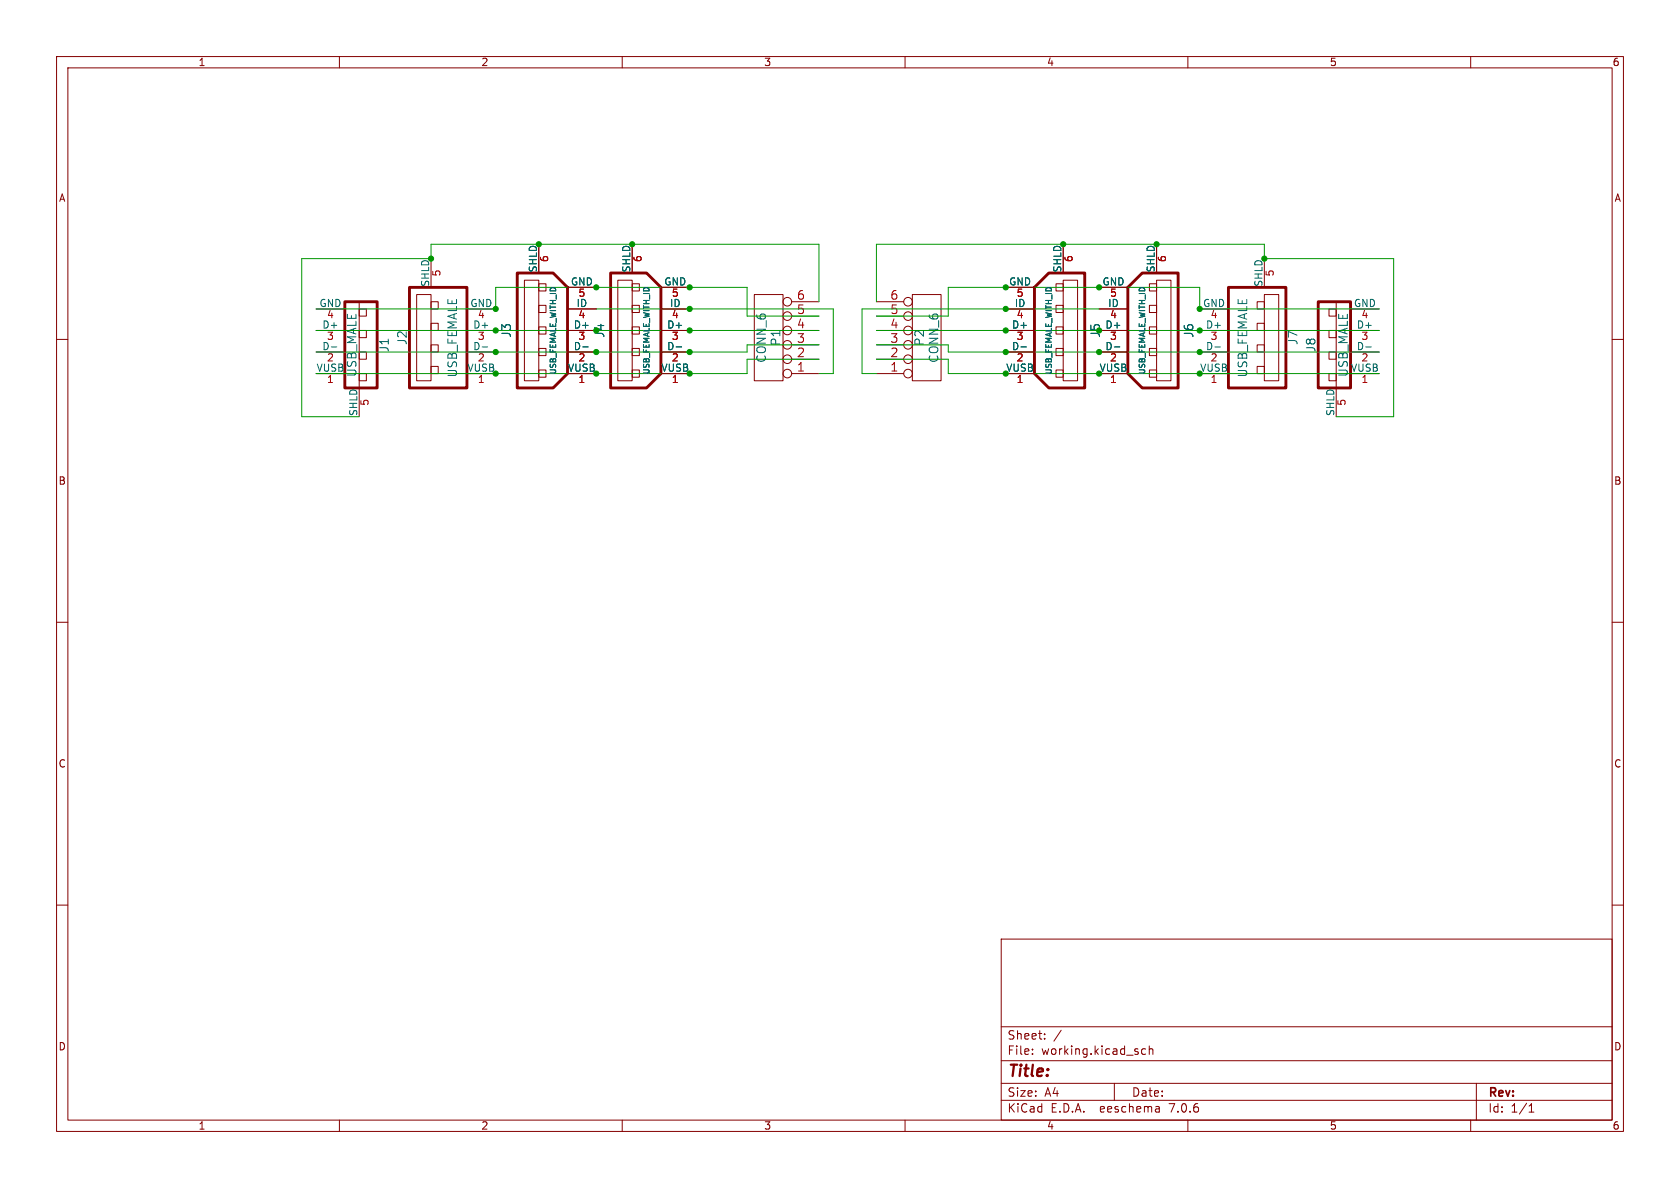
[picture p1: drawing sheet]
(kicad_sch (version 20230121) (generator eeschema)

 (paper "A4")

 (lib_symbols
  (symbol "usb_injector-rescue:CONN_6" (pin_names (offset 0.762) hide) (in_bom yes) (on_board yes)
   (property "Reference" "P" (at -1.27 0 90) (effects (font (size 1.524 1.524))))
   (property "Value" "CONN_6" (at 1.27 0 90) (effects (font (size 1.524 1.524))))
   (property "Footprint" "" (at 0 0 0) (effects (font (size 1.524 1.524))))
   (property "Datasheet" "" (at 0 0 0) (effects (font (size 1.524 1.524))))
   (symbol "CONN_6_0_1"
    (rectangle (start -2.54 7.62) (end 2.54 -7.62) (stroke (width 0) (type solid)) (fill (type none))))
   (symbol "CONN_6_1_1"
    (pin passive inverted (at -8.89 6.35 0) (length 6.35) (name "1" (effects (font (size 1.524 1.524)))) (number "1" (effects (font (size 1.524 1.524)))))
    (pin passive inverted (at -8.89 3.81 0) (length 6.35) (name "2" (effects (font (size 1.524 1.524)))) (number "2" (effects (font (size 1.524 1.524)))))
    (pin passive inverted (at -8.89 1.27 0) (length 6.35) (name "3" (effects (font (size 1.524 1.524)))) (number "3" (effects (font (size 1.524 1.524)))))
    (pin passive inverted (at -8.89 -1.27 0) (length 6.35) (name "4" (effects (font (size 1.524 1.524)))) (number "4" (effects (font (size 1.524 1.524)))))
    (pin passive inverted (at -8.89 -3.81 0) (length 6.35) (name "5" (effects (font (size 1.524 1.524)))) (number "5" (effects (font (size 1.524 1.524)))))
    (pin passive inverted (at -8.89 -6.35 0) (length 6.35) (name "6" (effects (font (size 1.524 1.524)))) (number "6" (effects (font (size 1.524 1.524)))))))
  (symbol "usb_injector-rescue:USB_FEMALE" (pin_names (offset 0)) (in_bom yes) (on_board yes)
   (property "Reference" "J" (at 0 5.08 0) (effects (font (size 1.524 1.524))))
   (property "Value" "USB_FEMALE" (at 0 -3.81 0) (effects (font (size 1.524 1.524))))
   (property "Footprint" "" (at -20.32 -1.27 0) (effects (font (size 1.524 1.524))))
   (property "Datasheet" "" (at -20.32 -1.27 0) (effects (font (size 1.524 1.524))))
   (symbol "USB_FEMALE_0_1"
    (rectangle (start -7.62 2.54) (end 7.62 0) (stroke (width 0) (type solid)) (fill (type none)))
    (rectangle (start -6.35 0) (end -5.08 -1.27) (stroke (width 0) (type solid)) (fill (type none)))
    (rectangle (start -2.54 0) (end -1.27 -1.27) (stroke (width 0) (type solid)) (fill (type none)))
    (rectangle (start 1.27 0) (end 2.54 -1.27) (stroke (width 0) (type solid)) (fill (type none)))
    (rectangle (start 5.08 0) (end 6.35 -1.27) (stroke (width 0) (type solid)) (fill (type none)))
    (rectangle (start 8.89 3.81) (end -8.89 -6.35) (stroke (width 0.508) (type solid)) (fill (type none))))
   (symbol "USB_FEMALE_1_1"
    (pin input line (at -6.35 -11.43 90) (length 5.08) (name "VUSB" (effects (font (size 1.27 1.27)))) (number "1" (effects (font (size 1.27 1.27)))))
    (pin input line (at -2.54 -11.43 90) (length 5.08) (name "D-" (effects (font (size 1.27 1.27)))) (number "2" (effects (font (size 1.27 1.27)))))
    (pin input line (at 1.27 -11.43 90) (length 5.08) (name "D+" (effects (font (size 1.27 1.27)))) (number "3" (effects (font (size 1.27 1.27)))))
    (pin input line (at 5.08 -11.43 90) (length 5.08) (name "GND" (effects (font (size 1.27 1.27)))) (number "4" (effects (font (size 1.27 1.27)))))
    (pin input line (at 13.97 0 180) (length 5.08) (name "SHLD" (effects (font (size 1.27 1.27)))) (number "5" (effects (font (size 1.27 1.27)))))))
  (symbol "usb_injector-rescue:USB_FEMALE_WITH_ID" (pin_names (offset 0)) (in_bom yes) (on_board yes)
   (property "Reference" "J" (at 0 5.715 0) (effects (font (size 1.524 1.524))))
   (property "Value" "USB_FEMALE_WITH_ID" (at 0 -2.54 0) (effects (font (size 0.9906 0.9906))))
   (property "Footprint" "" (at -20.32 -1.27 0) (effects (font (size 1.524 1.524))))
   (property "Datasheet" "" (at -20.32 -1.27 0) (effects (font (size 1.524 1.524))))
   (symbol "USB_FEMALE_WITH_ID_0_1"
    (rectangle (start -8.255 0) (end -6.985 -1.27) (stroke (width 0) (type solid)) (fill (type none)))
    (rectangle (start -4.445 0) (end -3.175 -1.27) (stroke (width 0) (type solid)) (fill (type none)))
    (rectangle (start -0.635 0) (end 0.635 -1.27) (stroke (width 0) (type solid)) (fill (type none)))
    (polyline (pts (xy 7.62 -5.08) (xy 10.16 -2.54) (xy 10.16 3.81) (xy -10.16 3.81) (xy -10.16 -2.54) (xy -7.62 -5.08) (xy 7.62 -5.08)) (stroke (width 0.508) (type solid)) (fill (type none)))
    (rectangle (start 3.175 0) (end 4.445 -1.27) (stroke (width 0) (type solid)) (fill (type none)))
    (rectangle (start 6.985 0) (end 8.255 -1.27) (stroke (width 0) (type solid)) (fill (type none)))
    (rectangle (start 8.89 2.54) (end -8.89 0) (stroke (width 0) (type solid)) (fill (type none))))
   (symbol "USB_FEMALE_WITH_ID_1_1"
    (pin input line (at -7.62 -10.16 90) (length 5.08) (name "VUSB" (effects (font (size 1.27 1.27)))) (number "1" (effects (font (size 1.27 1.27)))))
    (pin input line (at -3.81 -10.16 90) (length 5.08) (name "D-" (effects (font (size 1.27 1.27)))) (number "2" (effects (font (size 1.27 1.27)))))
    (pin input line (at 0 -10.16 90) (length 5.08) (name "D+" (effects (font (size 1.27 1.27)))) (number "3" (effects (font (size 1.27 1.27)))))
    (pin input line (at 3.81 -10.16 90) (length 5.08) (name "ID" (effects (font (size 1.27 1.27)))) (number "4" (effects (font (size 1.27 1.27)))))
    (pin input line (at 7.62 -10.16 90) (length 5.08) (name "GND" (effects (font (size 1.27 1.27)))) (number "5" (effects (font (size 1.27 1.27)))))
    (pin input line (at 15.24 0 180) (length 5.08) (name "SHLD" (effects (font (size 1.27 1.27)))) (number "6" (effects (font (size 1.27 1.27)))))))
  (symbol "usb_injector-rescue:USB_MALE" (pin_names (offset 0)) (in_bom yes) (on_board yes)
   (property "Reference" "J" (at 0 4.445 0) (effects (font (size 1.524 1.524))))
   (property "Value" "USB_MALE" (at 0 -1.27 0) (effects (font (size 1.524 1.524))))
   (property "Footprint" "" (at -20.32 -1.27 0) (effects (font (size 1.524 1.524))))
   (property "Datasheet" "" (at -20.32 -1.27 0) (effects (font (size 1.524 1.524))))
   (symbol "USB_MALE_0_1"
    (rectangle (start -7.62 -2.54) (end 7.62 0) (stroke (width 0) (type solid)) (fill (type none)))
    (rectangle (start -6.35 0) (end -5.08 1.27) (stroke (width 0) (type solid)) (fill (type none)))
    (rectangle (start -2.54 0) (end -1.27 1.27) (stroke (width 0) (type solid)) (fill (type none)))
    (rectangle (start 1.27 0) (end 2.54 1.27) (stroke (width 0) (type solid)) (fill (type none)))
    (rectangle (start 5.08 0) (end 6.35 1.27) (stroke (width 0) (type solid)) (fill (type none)))
    (rectangle (start 7.62 -2.54) (end -7.62 3.175) (stroke (width 0.508) (type solid)) (fill (type none)))
    (rectangle (start 7.62 -2.54) (end 7.62 -2.54) (stroke (width 0) (type solid)) (fill (type none))))
   (symbol "USB_MALE_1_1"
    (pin input line (at 5.08 -7.62 90) (length 5.08) (name "VUSB" (effects (font (size 1.27 1.27)))) (number "1" (effects (font (size 1.27 1.27)))))
    (pin input line (at 1.27 -7.62 90) (length 5.08) (name "D-" (effects (font (size 1.27 1.27)))) (number "2" (effects (font (size 1.27 1.27)))))
    (pin input line (at -2.54 -7.62 90) (length 5.08) (name "D+" (effects (font (size 1.27 1.27)))) (number "3" (effects (font (size 1.27 1.27)))))
    (pin input line (at -6.35 -7.62 90) (length 5.08) (name "GND" (effects (font (size 1.27 1.27)))) (number "4" (effects (font (size 1.27 1.27)))))
    (pin input line (at 12.7 0 180) (length 5.08) (name "SHLD" (effects (font (size 1.27 1.27)))) (number "5" (effects (font (size 1.27 1.27))))))))

 (junction (at 111.76 43.18) (diameter 0) (color 0 0 0 0))
 (junction (at 194.31 58.42) (diameter 0) (color 0 0 0 0))
 (junction (at 177.8 54.61) (diameter 0) (color 0 0 0 0))
 (junction (at 177.8 58.42) (diameter 0) (color 0 0 0 0))
 (junction (at 76.2 45.72) (diameter 0) (color 0 0 0 0))
 (junction (at 105.41 62.23) (diameter 0) (color 0 0 0 0))
 (junction (at 105.41 50.8) (diameter 0) (color 0 0 0 0))
 (junction (at 105.41 66.04) (diameter 0) (color 0 0 0 0))
 (junction (at 177.8 66.04) (diameter 0) (color 0 0 0 0))
 (junction (at 177.8 62.23) (diameter 0) (color 0 0 0 0))
 (junction (at 121.92 62.23) (diameter 0) (color 0 0 0 0))
 (junction (at 95.25 43.18) (diameter 0) (color 0 0 0 0))
 (junction (at 121.92 54.61) (diameter 0) (color 0 0 0 0))
 (junction (at 177.8 50.8) (diameter 0) (color 0 0 0 0))
 (junction (at 194.31 62.23) (diameter 0) (color 0 0 0 0))
 (junction (at 212.09 62.23) (diameter 0) (color 0 0 0 0))
 (junction (at 87.63 54.61) (diameter 0) (color 0 0 0 0))
 (junction (at 87.63 66.04) (diameter 0) (color 0 0 0 0))
 (junction (at 223.52 45.72) (diameter 0) (color 0 0 0 0))
 (junction (at 87.63 62.23) (diameter 0) (color 0 0 0 0))
 (junction (at 87.63 58.42) (diameter 0) (color 0 0 0 0))
 (junction (at 212.09 54.61) (diameter 0) (color 0 0 0 0))
 (junction (at 204.47 43.18) (diameter 0) (color 0 0 0 0))
 (junction (at 212.09 58.42) (diameter 0) (color 0 0 0 0))
 (junction (at 212.09 66.04) (diameter 0) (color 0 0 0 0))
 (junction (at 121.92 58.42) (diameter 0) (color 0 0 0 0))
 (junction (at 121.92 66.04) (diameter 0) (color 0 0 0 0))
 (junction (at 121.92 50.8) (diameter 0) (color 0 0 0 0))
 (junction (at 187.96 43.18) (diameter 0) (color 0 0 0 0))
 (junction (at 194.31 66.04) (diameter 0) (color 0 0 0 0))
 (junction (at 194.31 50.8) (diameter 0) (color 0 0 0 0))
 (junction (at 105.41 58.42) (diameter 0) (color 0 0 0 0))

 (wire (pts (xy 212.09 66.04) (xy 243.84 66.04)) (stroke (width 0) (type default)))
 (wire (pts (xy 212.09 54.61) (xy 212.09 50.8)) (stroke (width 0) (type default)))
 (wire (pts (xy 194.31 54.61) (xy 177.8 54.61)) (stroke (width 0) (type default)))
 (wire (pts (xy 167.64 63.5) (xy 154.94 63.5)) (stroke (width 0) (type default)))
 (wire (pts (xy 194.31 66.04) (xy 212.09 66.04)) (stroke (width 0) (type default)))
 (wire (pts (xy 132.08 62.23) (xy 132.08 60.96)) (stroke (width 0) (type default)))
 (wire (pts (xy 105.41 54.61) (xy 121.92 54.61)) (stroke (width 0) (type default)))
 (wire (pts (xy 132.08 50.8) (xy 132.08 55.88)) (stroke (width 0) (type default)))
 (wire (pts (xy 121.92 62.23) (xy 132.08 62.23)) (stroke (width 0) (type default)))
 (wire (pts (xy 132.08 63.5) (xy 144.78 63.5)) (stroke (width 0) (type default)))
 (wire (pts (xy 243.84 54.61) (xy 212.09 54.61)) (stroke (width 0) (type default)))
 (wire (pts (xy 76.2 45.72) (xy 76.2 43.18)) (stroke (width 0) (type default)))
 (wire (pts (xy 87.63 66.04) (xy 105.41 66.04)) (stroke (width 0) (type default)))
 (wire (pts (xy 87.63 62.23) (xy 105.41 62.23)) (stroke (width 0) (type default)))
 (wire (pts (xy 204.47 43.18) (xy 187.96 43.18)) (stroke (width 0) (type default)))
 (wire (pts (xy 105.41 50.8) (xy 121.92 50.8)) (stroke (width 0) (type default)))
 (wire (pts (xy 53.34 45.72) (xy 76.2 45.72)) (stroke (width 0) (type default)))
 (wire (pts (xy 167.64 55.88) (xy 154.94 55.88)) (stroke (width 0) (type default)))
 (wire (pts (xy 55.88 66.04) (xy 87.63 66.04)) (stroke (width 0) (type default)))
 (wire (pts (xy 132.08 60.96) (xy 144.78 60.96)) (stroke (width 0) (type default)))
 (wire (pts (xy 105.41 58.42) (xy 121.92 58.42)) (stroke (width 0) (type default)))
 (wire (pts (xy 76.2 43.18) (xy 95.25 43.18)) (stroke (width 0) (type default)))
 (wire (pts (xy 177.8 54.61) (xy 152.4 54.61)) (stroke (width 0) (type default)))
 (wire (pts (xy 154.94 43.18) (xy 154.94 53.34)) (stroke (width 0) (type default)))
 (wire (pts (xy 223.52 43.18) (xy 204.47 43.18)) (stroke (width 0) (type default)))
 (wire (pts (xy 121.92 58.42) (xy 144.78 58.42)) (stroke (width 0) (type default)))
 (wire (pts (xy 167.64 66.04) (xy 167.64 63.5)) (stroke (width 0) (type default)))
 (wire (pts (xy 246.38 45.72) (xy 223.52 45.72)) (stroke (width 0) (type default)))
 (wire (pts (xy 132.08 55.88) (xy 144.78 55.88)) (stroke (width 0) (type default)))
 (wire (pts (xy 53.34 73.66) (xy 53.34 45.72)) (stroke (width 0) (type default)))
 (wire (pts (xy 121.92 54.61) (xy 147.32 54.61)) (stroke (width 0) (type default)))
 (wire (pts (xy 147.32 54.61) (xy 147.32 66.04)) (stroke (width 0) (type default)))
 (wire (pts (xy 194.31 62.23) (xy 177.8 62.23)) (stroke (width 0) (type default)))
 (wire (pts (xy 177.8 58.42) (xy 154.94 58.42)) (stroke (width 0) (type default)))
 (wire (pts (xy 212.09 62.23) (xy 194.31 62.23)) (stroke (width 0) (type default)))
 (wire (pts (xy 132.08 66.04) (xy 132.08 63.5)) (stroke (width 0) (type default)))
 (wire (pts (xy 152.4 54.61) (xy 152.4 66.04)) (stroke (width 0) (type default)))
 (wire (pts (xy 105.41 66.04) (xy 121.92 66.04)) (stroke (width 0) (type default)))
 (wire (pts (xy 152.4 66.04) (xy 154.94 66.04)) (stroke (width 0) (type default)))
 (wire (pts (xy 194.31 58.42) (xy 177.8 58.42)) (stroke (width 0) (type default)))
 (wire (pts (xy 167.64 50.8) (xy 167.64 55.88)) (stroke (width 0) (type default)))
 (wire (pts (xy 55.88 62.23) (xy 87.63 62.23)) (stroke (width 0) (type default)))
 (wire (pts (xy 243.84 58.42) (xy 212.09 58.42)) (stroke (width 0) (type default)))
 (wire (pts (xy 194.31 50.8) (xy 177.8 50.8)) (stroke (width 0) (type default)))
 (wire (pts (xy 55.88 58.42) (xy 87.63 58.42)) (stroke (width 0) (type default)))
 (wire (pts (xy 95.25 43.18) (xy 111.76 43.18)) (stroke (width 0) (type default)))
 (wire (pts (xy 55.88 54.61) (xy 87.63 54.61)) (stroke (width 0) (type default)))
 (wire (pts (xy 177.8 62.23) (xy 167.64 62.23)) (stroke (width 0) (type default)))
 (wire (pts (xy 87.63 58.42) (xy 105.41 58.42)) (stroke (width 0) (type default)))
 (wire (pts (xy 177.8 50.8) (xy 167.64 50.8)) (stroke (width 0) (type default)))
 (wire (pts (xy 236.22 73.66) (xy 246.38 73.66)) (stroke (width 0) (type default)))
 (wire (pts (xy 246.38 73.66) (xy 246.38 45.72)) (stroke (width 0) (type default)))
 (wire (pts (xy 212.09 58.42) (xy 194.31 58.42)) (stroke (width 0) (type default)))
 (wire (pts (xy 167.64 66.04) (xy 177.8 66.04)) (stroke (width 0) (type default)))
 (wire (pts (xy 177.8 66.04) (xy 194.31 66.04)) (stroke (width 0) (type default)))
 (wire (pts (xy 167.64 60.96) (xy 154.94 60.96)) (stroke (width 0) (type default)))
 (wire (pts (xy 144.78 43.18) (xy 144.78 53.34)) (stroke (width 0) (type default)))
 (wire (pts (xy 212.09 50.8) (xy 194.31 50.8)) (stroke (width 0) (type default)))
 (wire (pts (xy 63.5 73.66) (xy 53.34 73.66)) (stroke (width 0) (type default)))
 (wire (pts (xy 121.92 66.04) (xy 132.08 66.04)) (stroke (width 0) (type default)))
 (wire (pts (xy 87.63 54.61) (xy 87.63 50.8)) (stroke (width 0) (type default)))
 (wire (pts (xy 243.84 62.23) (xy 212.09 62.23)) (stroke (width 0) (type default)))
 (wire (pts (xy 87.63 50.8) (xy 105.41 50.8)) (stroke (width 0) (type default)))
 (wire (pts (xy 187.96 43.18) (xy 154.94 43.18)) (stroke (width 0) (type default)))
 (wire (pts (xy 223.52 45.72) (xy 223.52 43.18)) (stroke (width 0) (type default)))
 (wire (pts (xy 105.41 62.23) (xy 121.92 62.23)) (stroke (width 0) (type default)))
 (wire (pts (xy 147.32 66.04) (xy 144.78 66.04)) (stroke (width 0) (type default)))
 (wire (pts (xy 111.76 43.18) (xy 144.78 43.18)) (stroke (width 0) (type default)))
 (wire (pts (xy 121.92 50.8) (xy 132.08 50.8)) (stroke (width 0) (type default)))
 (wire (pts (xy 167.64 62.23) (xy 167.64 60.96)) (stroke (width 0) (type default)))

 (symbol (lib_id "usb_injector-rescue:USB_FEMALE") (at 76.2 59.69 90) (unit 1) (in_bom yes) (on_board yes) (dnp no)
  (property "Reference" "J2" (at 71.12 59.69 0) (effects (font (size 1.524 1.524))))
  (property "Value" "USB_FEMALE" (at 80.01 59.69 0) (effects (font (size 1.524 1.524))))
  (property "Footprint" "" (at 77.47 80.01 0) (effects (font (size 1.524 1.524))))
  (property "Datasheet" "" (at 77.47 80.01 0) (effects (font (size 1.524 1.524)))) (pin "1") (pin "2") (pin "3") (pin "4") (pin "5"))

 (symbol (lib_id "usb_injector-rescue:USB_MALE") (at 63.5 60.96 270) (unit 1) (in_bom yes) (on_board yes) (dnp no)
  (property "Reference" "J1" (at 67.945 60.96 0) (effects (font (size 1.524 1.524))))
  (property "Value" "USB_MALE" (at 62.23 60.96 0) (effects (font (size 1.524 1.524))))
  (property "Footprint" "" (at 62.23 40.64 0) (effects (font (size 1.524 1.524))))
  (property "Datasheet" "" (at 62.23 40.64 0) (effects (font (size 1.524 1.524)))) (pin "1") (pin "2") (pin "3") (pin "4") (pin "5"))

 (symbol (lib_id "usb_injector-rescue:USB_FEMALE_WITH_ID") (at 95.25 58.42 90) (unit 1) (in_bom yes) (on_board yes) (dnp no)
  (property "Reference" "J3" (at 89.535 58.42 0) (effects (font (size 1.524 1.524))))
  (property "Value" "USB_FEMALE_WITH_ID" (at 97.79 58.42 0) (effects (font (size 0.9906 0.9906))))
  (property "Footprint" "" (at 96.52 78.74 0) (effects (font (size 1.524 1.524))))
  (property "Datasheet" "" (at 96.52 78.74 0) (effects (font (size 1.524 1.524)))) (pin "1") (pin "2") (pin "3") (pin "4") (pin "5") (pin "6"))

 (symbol (lib_id "usb_injector-rescue:USB_FEMALE_WITH_ID") (at 111.76 58.42 90) (unit 1) (in_bom yes) (on_board yes) (dnp no)
  (property "Reference" "J4" (at 106.045 58.42 0) (effects (font (size 1.524 1.524))))
  (property "Value" "USB_FEMALE_WITH_ID" (at 114.3 58.42 0) (effects (font (size 0.9906 0.9906))))
  (property "Footprint" "" (at 113.03 78.74 0) (effects (font (size 1.524 1.524))))
  (property "Datasheet" "" (at 113.03 78.74 0) (effects (font (size 1.524 1.524)))) (pin "1") (pin "2") (pin "3") (pin "4") (pin "5") (pin "6"))

 (symbol (lib_id "usb_injector-rescue:CONN_6") (at 135.89 59.69 180) (unit 1) (in_bom yes) (on_board yes) (dnp no)
  (property "Reference" "P1" (at 137.16 59.69 90) (effects (font (size 1.524 1.524))))
  (property "Value" "CONN_6" (at 134.62 59.69 90) (effects (font (size 1.524 1.524))))
  (property "Footprint" "" (at 135.89 59.69 0) (effects (font (size 1.524 1.524))))
  (property "Datasheet" "" (at 135.89 59.69 0) (effects (font (size 1.524 1.524)))) (pin "1") (pin "2") (pin "3") (pin "4") (pin "5") (pin "6"))

 (symbol (lib_id "usb_injector-rescue:USB_FEMALE") (at 223.52 59.69 270) (mirror x) (unit 1) (in_bom yes) (on_board yes) (dnp no)
  (property "Reference" "J7" (at 228.6 59.69 0) (effects (font (size 1.524 1.524))))
  (property "Value" "USB_FEMALE" (at 219.71 59.69 0) (effects (font (size 1.524 1.524))))
  (property "Footprint" "" (at 222.25 80.01 0) (effects (font (size 1.524 1.524))))
  (property "Datasheet" "" (at 222.25 80.01 0) (effects (font (size 1.524 1.524)))) (pin "1") (pin "2") (pin "3") (pin "4") (pin "5"))

 (symbol (lib_id "usb_injector-rescue:USB_MALE") (at 236.22 60.96 90) (mirror x) (unit 1) (in_bom yes) (on_board yes) (dnp no)
  (property "Reference" "J8" (at 231.775 60.96 0) (effects (font (size 1.524 1.524))))
  (property "Value" "USB_MALE" (at 237.49 60.96 0) (effects (font (size 1.524 1.524))))
  (property "Footprint" "" (at 237.49 40.64 0) (effects (font (size 1.524 1.524))))
  (property "Datasheet" "" (at 237.49 40.64 0) (effects (font (size 1.524 1.524)))) (pin "1") (pin "2") (pin "3") (pin "4") (pin "5"))

 (symbol (lib_id "usb_injector-rescue:USB_FEMALE_WITH_ID") (at 204.47 58.42 270) (mirror x) (unit 1) (in_bom yes) (on_board yes) (dnp no)
  (property "Reference" "J6" (at 210.185 58.42 0) (effects (font (size 1.524 1.524))))
  (property "Value" "USB_FEMALE_WITH_ID" (at 201.93 58.42 0) (effects (font (size 0.9906 0.9906))))
  (property "Footprint" "" (at 203.2 78.74 0) (effects (font (size 1.524 1.524))))
  (property "Datasheet" "" (at 203.2 78.74 0) (effects (font (size 1.524 1.524)))) (pin "1") (pin "2") (pin "3") (pin "4") (pin "5") (pin "6"))

 (symbol (lib_id "usb_injector-rescue:USB_FEMALE_WITH_ID") (at 187.96 58.42 270) (mirror x) (unit 1) (in_bom yes) (on_board yes) (dnp no)
  (property "Reference" "J5" (at 193.675 58.42 0) (effects (font (size 1.524 1.524))))
  (property "Value" "USB_FEMALE_WITH_ID" (at 185.42 58.42 0) (effects (font (size 0.9906 0.9906))))
  (property "Footprint" "" (at 186.69 78.74 0) (effects (font (size 1.524 1.524))))
  (property "Datasheet" "" (at 186.69 78.74 0) (effects (font (size 1.524 1.524)))) (pin "1") (pin "2") (pin "3") (pin "4") (pin "5") (pin "6"))

 (symbol (lib_id "usb_injector-rescue:CONN_6") (at 163.83 59.69 0) (mirror x) (unit 1) (in_bom yes) (on_board yes) (dnp no)
  (property "Reference" "P2" (at 162.56 59.69 90) (effects (font (size 1.524 1.524))))
  (property "Value" "CONN_6" (at 165.1 59.69 90) (effects (font (size 1.524 1.524))))
  (property "Footprint" "" (at 163.83 59.69 0) (effects (font (size 1.524 1.524))))
  (property "Datasheet" "" (at 163.83 59.69 0) (effects (font (size 1.524 1.524)))) (pin "1") (pin "2") (pin "3") (pin "4") (pin "5") (pin "6"))

 (sheet_instances (path "" (page "1"))))
